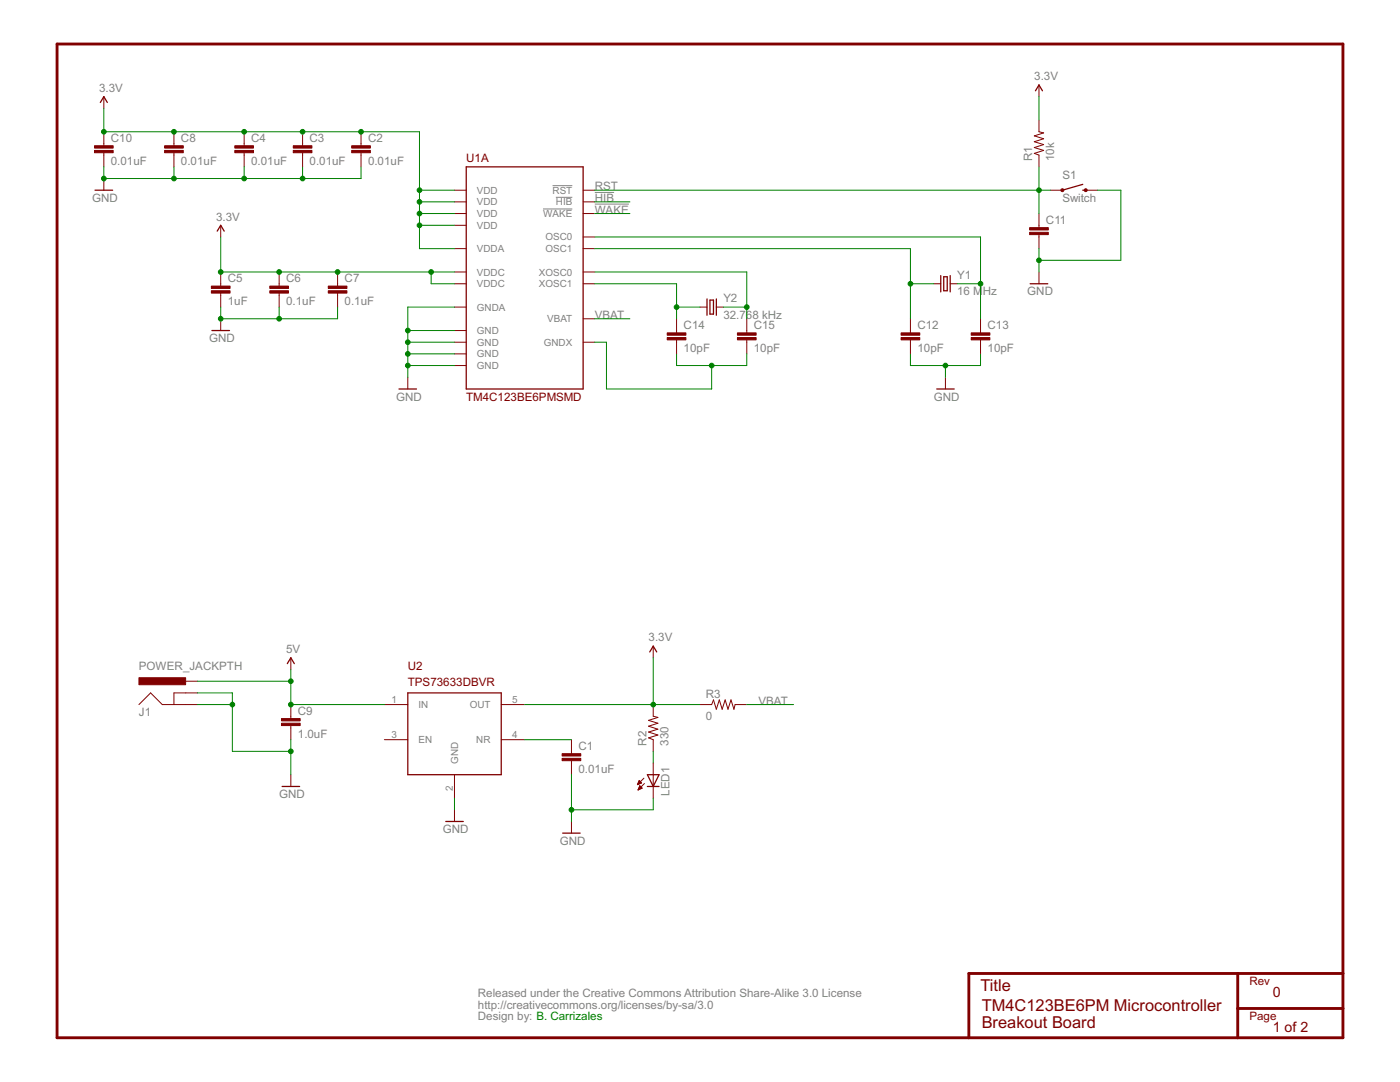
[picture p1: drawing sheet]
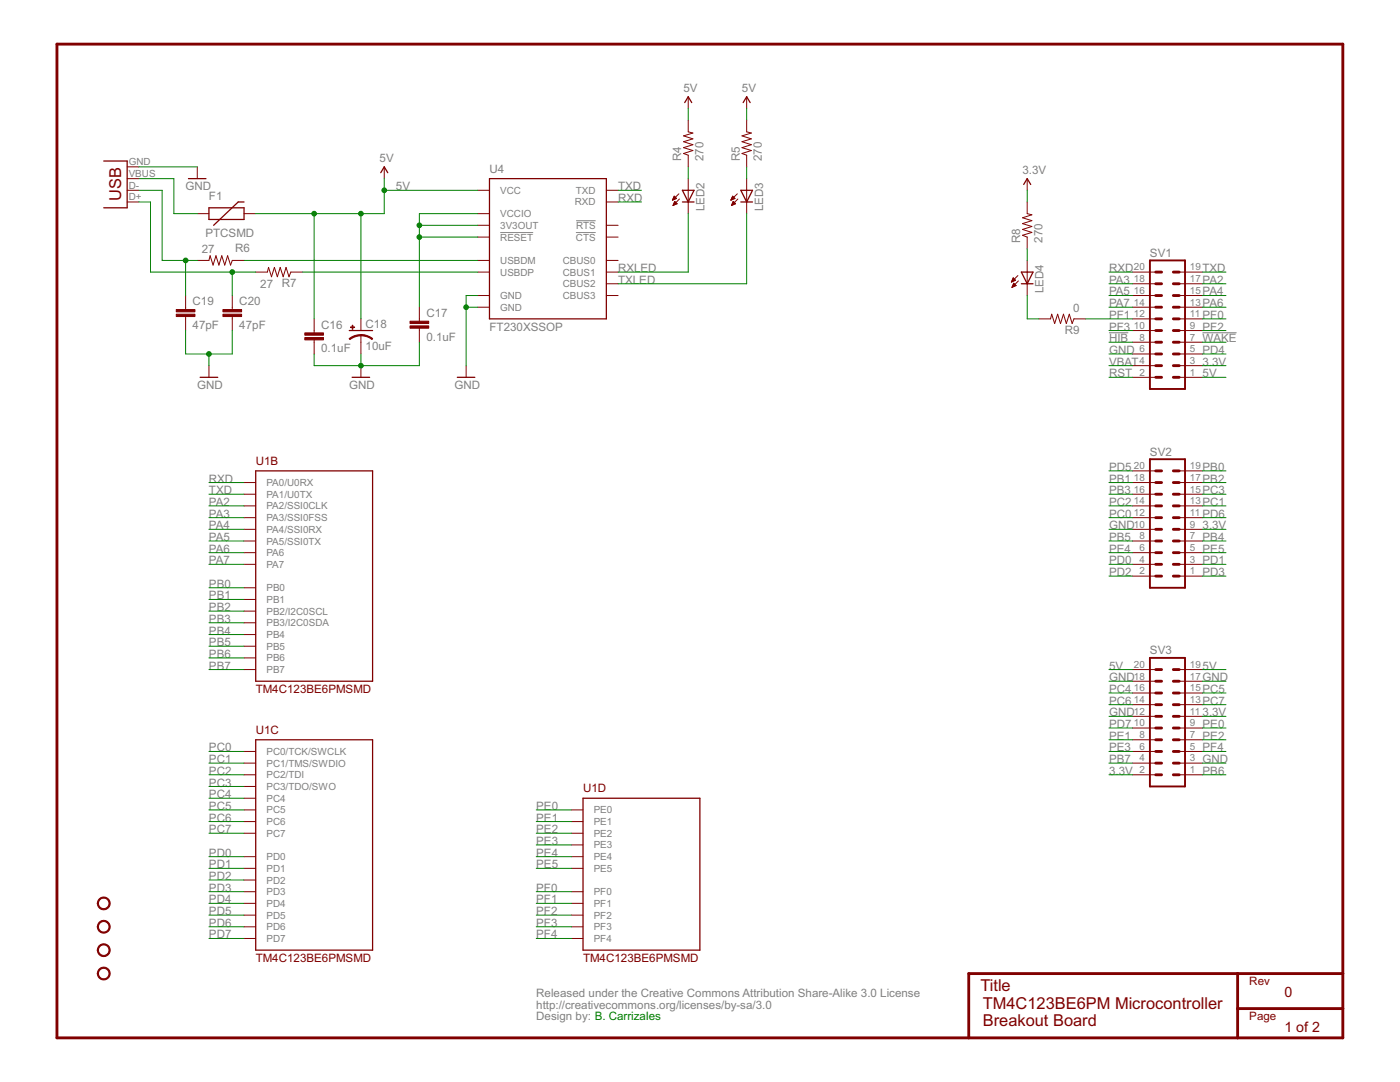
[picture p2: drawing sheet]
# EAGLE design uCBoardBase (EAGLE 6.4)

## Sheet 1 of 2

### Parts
C1  0.01uF  CAP0603-CAP  [0603-CAP]
C2  0.01uF  CAP0603-CAP  [0603-CAP]
C3  0.01uF  CAP0603-CAP  [0603-CAP]
C4  0.01uF  CAP0603-CAP  [0603-CAP]
C5  1uF  CAP0603-CAP  [0603-CAP]
C6  0.1uF  CAP0603-CAP  [0603-CAP]
C7  0.1uF  CAP0603-CAP  [0603-CAP]
C8  0.01uF  CAP0603-CAP  [0603-CAP]
C9  1.0uF  CAP0603-CAP  [0603-CAP]
C10  0.01uF  CAP0603-CAP  [0603-CAP]
C11  CAP0603-CAP  [0603-CAP]
C12  10pF  CAP0603-CAP  [0603-CAP]
C13  10pF  CAP0603-CAP  [0603-CAP]
C14  10pF  CAP0603-CAP  [0603-CAP]
C15  10pF  CAP0603-CAP  [0603-CAP]
CC_TEXT1  CREATIVE_COMMONS  [CREATIVE_COMMONS]
J1  POWER_JACKPTH  [POWER_JACK_PTH]
LED1  LED1206  [LED-1206]
R1  10k  RESISTOR0603-RES  [0603-RES]
R2  330  RESISTOR0603-RES  [0603-RES]
R3  0  RESISTOR0603-RES  [0603-RES]
S1  Switch  SWITCH-MOMENTARY-2-SMD-1101NE  [TACTILE-SWITCH-1101NE]
U1  TM4C123BE6PMSMD  [64LQFP]
U2  TPS73633DBVR  [SOT23-DBV]
Y1  16 MHz  CRYSTALHC49US  [HC49US]
Y2  32.768 kHz  CRYSTALTC26H  [TC26H]

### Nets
3.3V: C2.1 C3.1 C4.1 C5.1 C6.1 C7.1 C8.1 C10.1 R1.2 R2.2 R3.1 U1.2(A:VDDA) U1.11(A:VDD) U1.25(A:VDDC) U1.26(A:VDD) U1.42(A:VDD) U1.54(A:VDD) U1.56(A:VDDC) U2.5(OUT) ; also sheet 2
5V: C9.1 J1.PWR U2.1(IN) ; also sheet 2
!HIB: U1.33(A:!HIB) ; also sheet 2
!WAKE: U1.32(A:!WAKE) ; also sheet 2
GND: C1.2 C2.2 C3.2 C4.2 C5.2 C6.2 C7.2 C8.2 C9.2 C10.2 C11.2 C12.2 C13.2 J1.GND J1.GNDBREAK LED1.C S1.P$2 U1.3(A:GNDA) U1.12(A:GND) U1.27(A:GND) U1.39(A:GND) U1.55(A:GND) U2.2(GND) ; also sheet 2
N$2: C13.1 U1.40(A:OSC0) Y1.2
N$3: C12.1 U1.41(A:OSC1) Y1.1
N$6: C1.1 U2.4(NR)
N$8: LED1.A R2.1
N$9: C14.1 U1.36(A:XOSC1) Y2.1
N$10: C15.1 U1.34(A:XOSC0) Y2.2
N$11: C14.2 C15.2 U1.35(A:GNDX)
RST: C11.1 R1.1 S1.P$1 U1.38(A:!RST) ; also sheet 2
VBAT: R3.2 U1.37(A:VBAT) ; also sheet 2
Unconnected: U2.3(EN)

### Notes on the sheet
- 0
- B. Carrizales
- TM4C123BE6PM Microcontroller
  Breakout Board
- 1 of 2

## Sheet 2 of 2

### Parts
C16  0.1uF  CAP0603-CAP  [0603-CAP]
C17  0.1uF  CAP0603-CAP  [0603-CAP]
C18  10uF  CAP_POL1206-KIT  [EIA3216-KIT]
C19  47pF  CAP0603-CAP  [0603-CAP]
C20  47pF  CAP0603-CAP  [0603-CAP]
CC_TEXT2  CREATIVE_COMMONS  [CREATIVE_COMMONS]
F1  PTCSMD  [PTC-1206]
JP2  USBSMD  [USB-MINIB]
LED2  LED0603  [LED-0603]
LED3  LED0603  [LED-0603]
LED4  LED0603  [LED-0603]
R4  270  RESISTOR0603-RES  [0603-RES]
R5  270  RESISTOR0603-RES  [0603-RES]
R6  27  RESISTOR0603-RES  [0603-RES]
R7  27  RESISTOR0603-RES  [0603-RES]
R8  270  RESISTOR0603-RES  [0603-RES]
R9  0  RESISTOR0603-RES  [0603-RES]
STANDOFF1  STAND-OFF  [STAND-OFF]
STANDOFF2  STAND-OFF  [STAND-OFF]
STANDOFF3  STAND-OFF  [STAND-OFF]
STANDOFF4  STAND-OFF  [STAND-OFF]
SV1  MA10-2  [MA10-2]
SV2  MA10-2  [MA10-2]
SV3  MA10-2  [MA10-2]
U4  FT230XSSOP  [SSOP16]

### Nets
3.3V: R8.2 SV1.3 SV2.9 SV3.2 SV3.11 ; also sheet 1
5V: C16.1 C18.A(+) F1.2 R4.2 R5.2 SV1.1 SV3.19 SV3.20 U4.12(VCC) ; also sheet 1
!HIB: SV1.8 ; also sheet 1
!WAKE: SV1.7 ; also sheet 1
GND: C16.2 C17.2 C18.C(-) C19.2 C20.2 JP2.GND SV1.6 SV2.10 SV3.3 SV3.12 SV3.17 SV3.18 U4.5(GND) U4.13(GND) ; also sheet 1
N$1: LED4.A R8.1
N$4: C19.1 JP2.D- R6.2
N$7: C20.1 JP2.D+ R7.2
N$12: LED3.A R5.1
N$13: LED2.A R4.1
N$14: F1.1 JP2.VBUS
N$15: R7.1 U4.8(USBDP)
N$16: R6.1 U4.9(USBDM)
N$17: C17.1 U4.3(VCCIO) U4.10(3V3OUT) U4.11(!RESET)
PA2: SV1.17 U1.19(B:PA2/SSI0CLK)
PA3: SV1.18 U1.20(B:PA3/SSI0FSS)
PA4: SV1.15 U1.21(B:PA4/SSI0RX)
PA5: SV1.16 U1.22(B:PA5/SSI0TX)
PA6: SV1.13 U1.23(B:PA6)
PA7: SV1.14 U1.24(B:PA7)
PB0: SV2.19 U1.45(B:PB0)
PB1: SV2.18 U1.46(B:PB1)
PB2: SV2.17 U1.47(B:PB2/I2C0SCL)
PB3: SV2.16 U1.48(B:PB3/I2C0SDA)
PB4: SV2.7 U1.58(B:PB4)
PB5: SV2.8 U1.57(B:PB5)
PB6: SV3.1 U1.1(B:PB6)
PB7: SV3.4 U1.4(B:PB7)
PC0: SV2.12 U1.52(C:PC0/TCK/SWCLK)
PC1: SV2.13 U1.51(C:PC1/TMS/SWDIO)
PC2: SV2.14 U1.50(C:PC2/TDI)
PC3: SV2.15 U1.49(C:PC3/TDO/SWO)
PC4: SV3.16 U1.16(C:PC4)
PC5: SV3.15 U1.15(C:PC5)
PC6: SV3.14 U1.14(C:PC6)
PC7: SV3.13 U1.13(C:PC7)
PD0: SV2.4 U1.61(C:PD0)
PD1: SV2.3 U1.62(C:PD1)
PD2: SV2.2 U1.63(C:PD2)
PD3: SV2.1 U1.64(C:PD3)
PD4: SV1.5 U1.43(C:PD4)
PD5: SV2.20 U1.44(C:PD5)
PD6: SV2.11 U1.53(C:PD6)
PD7: SV3.10 U1.10(C:PD7)
PE0: SV3.9 U1.9(D:PE0)
PE1: SV3.8 U1.8(D:PE1)
PE2: SV3.7 U1.7(D:PE2)
PE3: SV3.6 U1.6(D:PE3)
PE4: SV2.6 U1.59(D:PE4)
PE5: SV2.5 U1.60(D:PE5)
PF0: SV1.11 U1.28(D:PF0)
PF1: R9.1 SV1.12 U1.29(D:PF1)
PF2: SV1.9 U1.30(D:PF2)
PF3: SV1.10 U1.31(D:PF3)
PF4: SV3.5 U1.5(D:PF4)
RST: SV1.2 ; also sheet 1
RXD: SV1.20 U1.17(B:PA0/U0RX) U4.4(RXD)
RXLED: LED2.C U4.14(CBUS1)
TXD: SV1.19 U1.18(B:PA1/U0TX) U4.1(TXD)
TXLED: LED3.C U4.7(CBUS2)
TXLED1: LED4.C R9.2
VBAT: SV1.4 ; also sheet 1
Unconnected: U4.2(!RTS) U4.6(!CTS) U4.15(CBUS0) U4.16(CBUS3)

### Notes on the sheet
- 0
- B. Carrizales
- TM4C123BE6PM Microcontroller
  Breakout Board
- 1 of 2

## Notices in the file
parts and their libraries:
SparkFun-Passives: Licensing: CC v3.0 Share-Alike You are welcome to use this library for commercial purposes.
SparkFun-Aesthetics: Released under the Creative Commons Attribution Share-Alike 3.0 License
SparkFun-Aesthetics: http://creativecommons.org/licenses/by-sa/3.0
